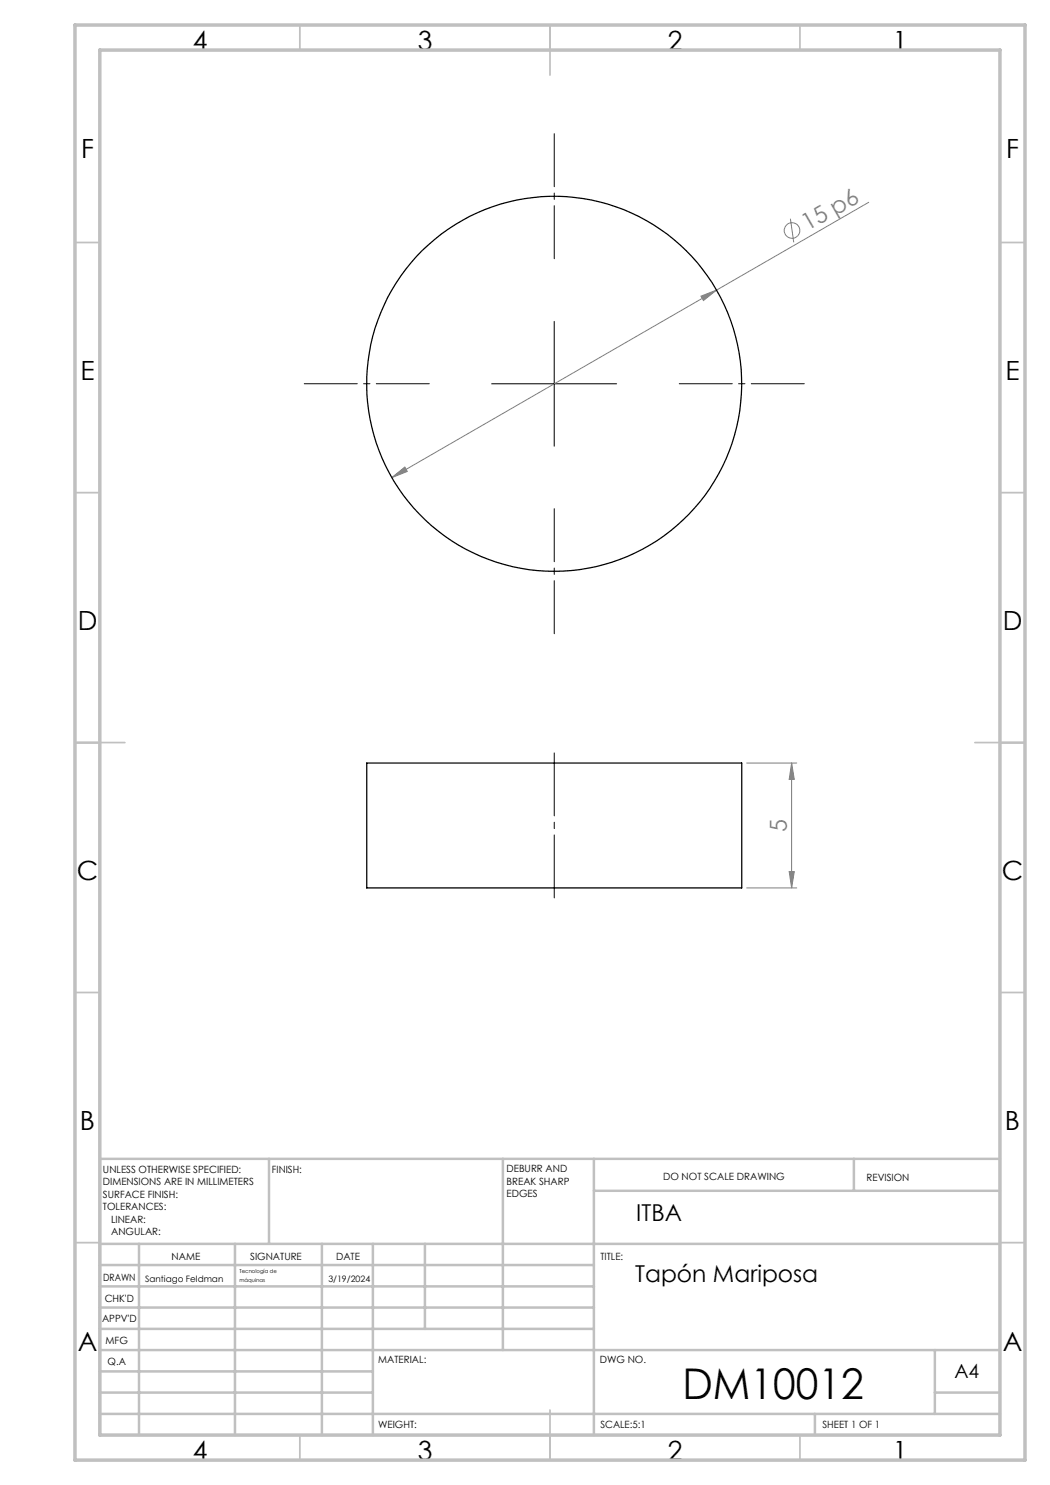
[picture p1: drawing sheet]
<svg xmlns="http://www.w3.org/2000/svg" width="210mm" height="297mm" viewBox="0 0 210 297" stroke-linecap="round" stroke-linejoin="round" font-family="sans-serif">
<g fill="none" stroke="#808080" stroke-width=".2">
<path d="M140.2 59.2l3.1-1.2-2.6 2.1zM143.3 58l-64.9 37.5M158.1 43.7l.6 4.8M173.7 40.5l-30.4 17.5M78.4 95.5l2.6-2.1 .5 .9zM149.3 152.6h10M158.3 152.6l.6 3.3h-1.1zM158.3 152.6v25M149.3 177.6h10M157.8 174.3h1.1l-.6 3.3z"/>
<circle cx="158.4" cy="46.1" r="1.55"/>
</g>
<path d="M110.9 51.7v-25M85.9 76.7h-25M135.9 76.7h25M110.9 101.7v25" fill="none" stroke="#000" stroke-width=".2" stroke-dasharray="15.2 1.3 1.3 1.3" stroke-dashoffset="4.6"/>
<path d="M110.9 150.6v29" fill="none" stroke="#000" stroke-width=".2" stroke-dasharray="15.2 1.3 1.3 1.3" stroke-dashoffset="2.6"/>
<path d="M98.3 76.8h25M110.8 64.3v24.9" fill="none" stroke="#000" stroke-width=".2"/>
<g fill="none" stroke="#c0c0c0" stroke-width=".35">
<path d="M60 5v5M110 5v10M160 5v5M15 48.5h5M200 48.5h5M15 98.5h5M200 98.5h5M15 148.5h10M195 148.5h10M15 198.5h5M200 198.5h5M15 248.5h5"/>
<path d="M200 248.5h5M60 287v5M110 282v10M160 287v5"/>
</g>
<g fill="none" stroke="#c0c0c0" stroke-width=".5">
<path d="M53.8 231.8v17M100.6 231.8v38.2M118.8 231.8v55.2M118.8 238.2h81.2M170.8 231.8v6.4M200 231.8h-180v55.2M20 248.8h180M20 257.3h98.8M20 253h98.8M27.8 248.8v38.2M47 248.8v38.2M64.4 248.8v38.2"/>
<path d="M74.6 248.8v38.2M85 248.8v17M20 265.8h98.8M20 261.5h98.8M20 278.5h54.6M20 274.3h54.6M20 270h180M187 278.5h13M187 270v12.8M20 282.8h180M163 282.8v4.2"/>
</g>
<path d="M15 5h190v287h-190zM20 10h180v277h-180z" fill="none" stroke="#c0c0c0" stroke-width=".7"/>
<g fill="#808080">
<path d="M78.4 95.5l3.1-1.2-.5-.9zM140.2 59.2l.5 .9 2.6-2.1z"/>
<path d="M158.3 152.6l.6 3.3h-1.1zM157.8 174.3h1.1l-.6 3.3z"/>
</g>
<g fill="none" stroke="#000" stroke-width=".25">
<path d="M73.3 152.6h75v25h-75z"/>
<circle cx="110.8" cy="76.8" r="37.5"/>
</g>
<text font-size="8.5" x="136.5" y="279.7">DM10012</text>
<g font-size="5.3">
<text x="38.5" y="9.9">4</text>
<text x="83.5" y="9.9">3</text>
<text x="133.6" y="9.9">2</text>
<text x="178.6" y="9.9">1</text>
<text x="16.2" y="31.7">F</text>
<text x="201.2" y="31.7">F</text>
<text x="16.1" y="75.9">E</text>
<text x="201.1" y="75.9">E</text>
<text x="15.5" y="125.9">D</text>
<text x="200.5" y="125.9">D</text>
<text x="15.4" y="175.9">C</text>
<text x="200.4" y="175.9">C</text>
<text x="16" y="225.9">B</text>
<text x="201" y="225.9">B</text>
<text x="15.5" y="270.2">A</text>
<text x="200.5" y="270.2">A</text>
<text x="38.5" y="291.9">4</text>
<text x="83.5" y="291.9">3</text>
<text x="133.6" y="291.9">2</text>
<text x="178.6" y="291.9">1</text>
</g>
<g font-size="4.7" fill="#808080">
<text x="161.5" y="46.3" transform="rotate(-30 161.5 46.3)">15 p6</text>
<text x="157.3" y="166.4" transform="rotate(-90 157.3 166.4)">5</text>
</g>
<g font-size="4.7">
<text x="127.2" y="244.1">ITBA</text>
<text x="127" y="256.5">Tapón Mariposa</text>
</g>
<text font-size="3.9" x="190.9" y="275.5">A4</text>
<g font-size="2">
<text x="20.6" y="234.6">UNLESS OTHERWISE SPECIFIED:</text>
<text x="20.6" y="237.1">DIMENSIONS ARE IN MILLIMETERS</text>
<text x="20.6" y="239.6">SURFACE FINISH:</text>
<text x="54.4" y="234.6">FINISH:</text>
<text x="101.3" y="234.5">DEBURR AND</text>
<text x="101.3" y="237">BREAK SHARP</text>
<text x="101.3" y="239.5">EDGES</text>
<text x="132.6" y="236">DO NOT SCALE DRAWING</text>
<text x="173.3" y="236.2">REVISION</text>
<text x="20.6" y="242.1">TOLERANCES:</text>
<text x="22.2" y="244.6">LINEAR:</text>
<text x="22.2" y="247.1">ANGULAR:</text>
<text x="34.3" y="252">NAME</text>
<text x="50" y="251.9">SIGNATURE</text>
<text x="67.2" y="251.9">DATE</text>
<text x="120.1" y="251.9">TITLE:</text>
<text x="20.6" y="256.1">DRAWN</text>
<text x="20.9" y="260.3">CHK'D</text>
<text x="20.4" y="264.4">APPV'D</text>
<text x="21.1" y="268.8">MFG</text>
<text x="21.5" y="273">Q.A</text>
<text x="75.6" y="272.5">MATERIAL:</text>
<text x="120" y="272.5">DWG NO.</text>
<text x="75.6" y="285.5">WEIGHT:</text>
<text x="120.1" y="285.6">SCALE:5:1</text>
<text x="164.5" y="285.6">SHEET 1 OF 1</text>
</g>
<g font-size="1.8">
<text x="29" y="256.5">Santiago Feldman</text>
<text x="65.7" y="256.5">3/19/2024</text>
</g>
<g font-size="1.1">
<text x="47.9" y="254.7">Tecnología de</text>
<text x="47.9" y="256.5">máquinas</text>
</g>
</svg>
